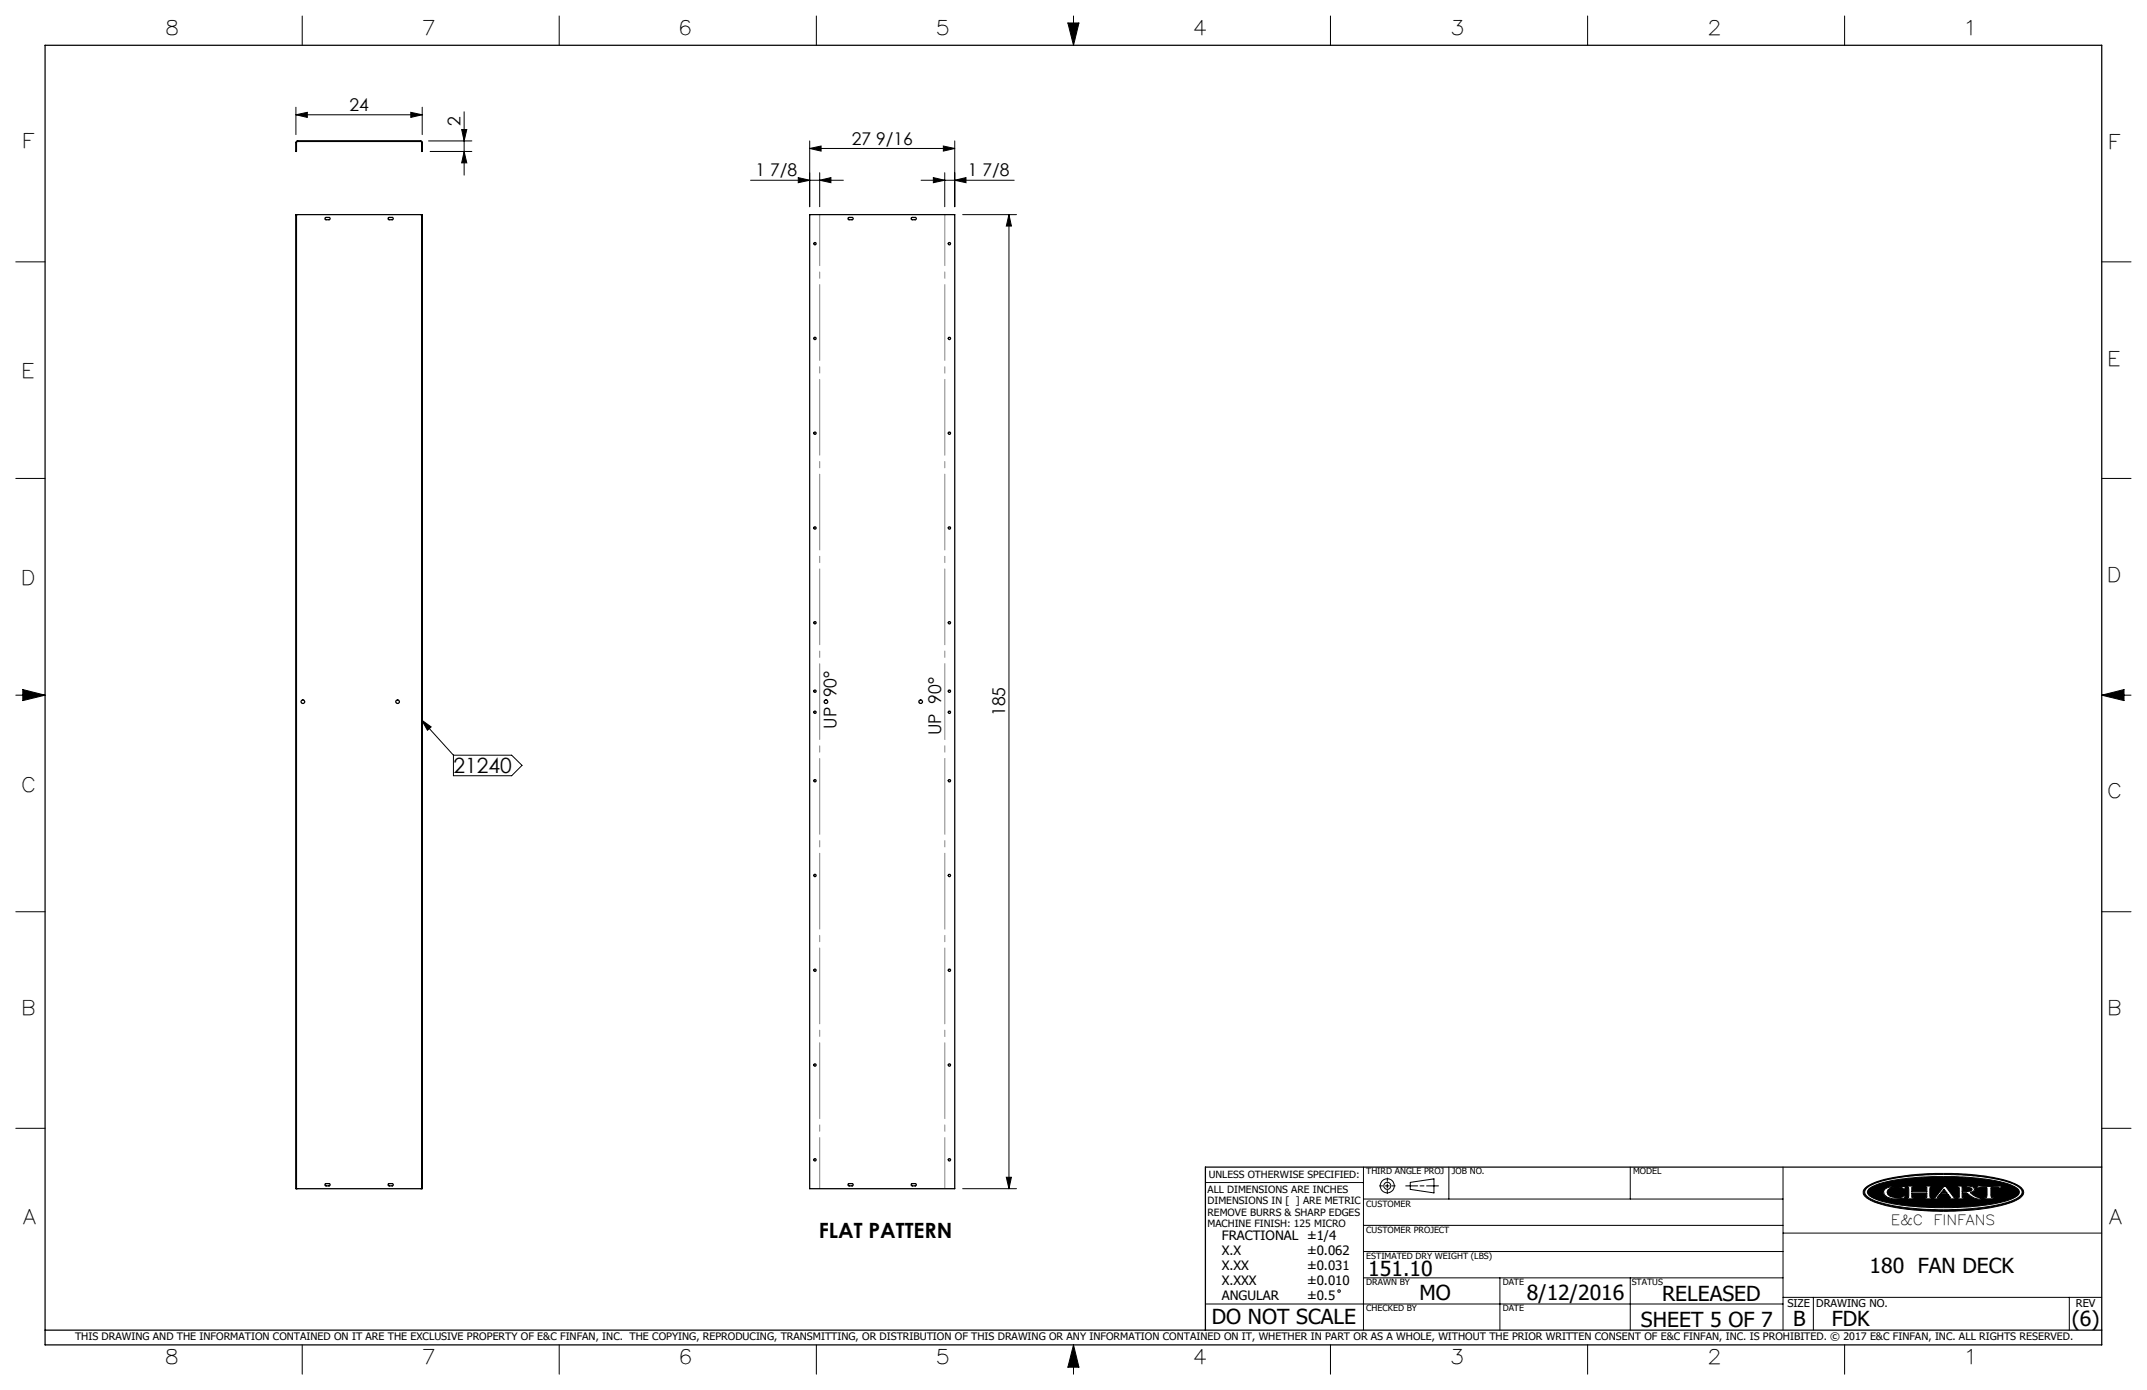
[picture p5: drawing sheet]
<svg xmlns="http://www.w3.org/2000/svg" width="432mm" height="279mm" viewBox="0 0 432 279" stroke-linecap="round" stroke-linejoin="round" font-family="sans-serif">
<g fill="none" stroke="#000" stroke-width=".2">
<path d="M60.8 3.2v5.9M112.5 3.2v5.9M164.2 3.2v5.9M214.8 4.6h2.2l-1.1 4.5zM215.9 3.2v5.9M267.6 3.2v5.9M319.3 3.2v5.9M371 3.2v5.9M59.5 23.1l2.3-.5v1zM59.5 21.6v5.5M59.5 23.1h25.4M82.6 22.6l2.3 .5-2.3 .5z"/>
<path d="M84.9 21.6v5.5M86.2 28.3h8.7M86.5 30.4h8.4M92.9 26h1l-.6 2.3zM93.3 22.5v12.7M93.3 30.4l.6 2.3h-1zM151 36.2h18.6M160.5 35.7l2.3 .5-2.3 .5zM162.8 29.8l2.3-.4v1zM162.8 28.3v13.3M162.8 29.8h29.2M164.9 36.2l2.2-.5v1z"/>
<path d="M164.9 34.7v6.9M185.2 36.2h18.8M187.7 35.7l2.3 .5-2.3 .5zM189.7 29.4l2.3 .4-2.3 .6zM190 34.7v6.9M192 36.2l2.3-.5v1zM192 28.3v13.3M3.2 52.6h5.9M193.6 43.1h10.8M202.9 43.1v195.8M202.9 43.1l.5 2.3h-1zM422.7 52.6h5.9"/>
<path d="M3.2 96.2h5.9M422.7 96.2h5.9M3.2 139.7h5.9M4.6 138.6l4.5 1.1-4.5 1.1zM422.7 139.7h5.9M422.7 139.7l4.5-1.1v2.2zM84.8 144.7l1.9 1.4-.7 .7zM84.8 144.7l6.4 7.1M91.2 151.8h11.7l2.1 2-2.1 2.1h-11.7zM3.2 183.3h5.9M422.7 183.3h5.9M3.2 226.8h5.9"/>
<path d="M193.6 238.9h10.8M202.4 236.6h1l-.5 2.3zM242.4 237.7h31.8M274.2 234.6v32.8M277.4 238.4h.7M278.6 238.4h.8M279 236.8v.7M279 238v.8M279 239.3v.6M279.9 238.4h.7M282.7 238.4h2.4M283.6 237.7l4.8-.7v2.8l-4.8-.7z"/>
<path d="M285.6 238.4h.8M286.9 238.4h2.4M291.4 234.6v6.4M327.9 234.6v6.4M358.6 234.6v32.8M375.3 238.7a16.2 16.2 0 0 1 7.4-2.3 55.4 55.4 0 0 1 21.3 1.1l1.9 .8a1.36 1.36 0 0 1 1.1 1.1 1.36 1.36 0 0 1-.7 1.4 23 23 0 0 1-9.9 2.4l-.5 .1a53.3 53.3 0 0 1-18.2-1.4 4.1 4.1 0 0 1-3-2 1.17 1.17 0 0 1 .6-1.2zM375.4 238.9a12.3 12.3 0 0 1 6-2.1 59.4 59.4 0 0 1 22.1 .7 4.5 4.5 0 0 1 3.1 1.9 1.36 1.36 0 0 1-.9 1.5 27.8 27.8 0 0 1-10.4 2.1l-1.1 .1a48.8 48.8 0 0 1-17.3-1.8l-1.5-.9a.94 .94 0 0 1 0-1.5zM375.8 239a15.4 15.4 0 0 1 7.6-2.1l3.6-.3 3.3-.1a44.5 44.5 0 0 1 14.2 1.7l.8 .4a1.03 1.03 0 0 1 .8 1 1.03 1.03 0 0 1-.8 1 25.5 25.5 0 0 1-9.5 2l-5 .1a43.6 43.6 0 0 1-13.5-1.6l-1.3-.8a.79 .79 0 0 1-.2-1.3zM379 239.1a5 5 0 0 1 3.5-.6h.7l-.2 .6-.5-.4a3.4 3.4 0 0 0-2.8 .4l-.2 .5 .2 .5a3.1 3.1 0 0 0 2.8 .5l.4-.3h.3l-.2 .5-.7 .1a3.6 3.6 0 0 1-3.3-.8l-.2-.6zM383.5 238.4h1.6v.2l-.6 .1v.8h3v-.8l-.5-.1v-.2h1.5v.2l-.3 .1-.1 .4 .1 1.5v.1l.3 .1v.2h-1.5v-.2h.4l.1-.2v-.8h-3v.8l.1 .2h.5v.2h-1.6v-.2l.3-.1 .1-.1v-1.5v-.4l-.4-.1zM391 239l.6 .9h-1.3zM391 238.4h.3l1.7 2.3 .5 .1v.2h-1.6v-.2l.4-.1-.5-.6h-1.7l-.5 .7h.6v.2h-1.5v-.2l.5-.1z"/>
<path d="M393.6 238.4h2.3l.9 .2 .3 .4-.2 .5-.7 .2 1.2 .9 1.1 .2v.2a4.2 4.2 0 0 1-2.9-1.1l-1-.1v.9l.6 .1v.2h-1.6v-.2h.3l.2-.2v-1.8l-.5-.2zM394.6 238.6h.9l.9 .2 .2 .3-.2 .3-1.8 .1zM397.9 238.3l1 .2 3.7-.1-.3 .5h-.2l-.1-.2h-1.6l.1 1.9 .6 .2v.2h-2.2v-.2l.7-.2v-1.8l-1.6-.1-.2 .2h-.3zM402.1 238.9h.1M422.7 226.8h5.9M274.2 256.9h84.4M274.2 251.6h84.4M274.2 246.3h84.4M274.2 241h84.4M301.7 256.9v10.5M327.9 256.9v10.5M358.6 247.9h64.1"/>
<path d="M60.8 270.3v5.9M112.5 270.3v5.9M164.2 270.3v5.9M215.9 270.3v5.9M215.9 270.3l1.1 4.5h-2.2zM242.4 262.1h116.2M267.6 270.3v5.9M319.3 270.3v5.9M358.6 260.8h64.1M364.7 260.8v6.6M371 270.3v5.9M416.2 260.8v6.6"/>
<circle cx="279" cy="238.4" r=".71"/>
<circle cx="279" cy="238.4" r="1.41"/>
<circle cx="269.3" cy="259.5" r=".25"/>
</g>
<g fill="none" stroke="#000" stroke-width=".25">
<path d="M9.1 9.1h413.6v261.2h-413.6zM59.7 28.4l25-.1 .2 .2v1.9h-.1v-1.8l-.1-.2h-24.9l-.2 .2v1.8h-.1v-1.8zM59.6 43.1h25.2M59.6 43.1h-.1v195.8h.1M59.6 43.1v195.8M65.4 43.8l.8-.1 .2 .3-.2 .2h-.7zM78.1 43.8l.8-.1 .2 .3-.2 .2h-.7zM84.8 43.1h.1v195.8h-.1M84.8 43.1v195.8M162.8 43.1h29.2v195.8h-29.2zM170.6 43.8l.8-.1 .2 .3-.2 .2h-.7zM183.3 43.8l.8-.1 .2 .3-.2 .2h-.7z"/>
<path d="M59.6 238.9h25.2M65.4 238l.8-.1 .2 .3-.2 .2h-.7l-.2-.2zM78.1 238l.8-.1 .2 .3-.2 .2h-.7l-.2-.2zM170.6 238l.8-.1 .2 .3-.2 .2h-.7l-.2-.2zM183.3 238l.8-.1 .2 .3-.2 .2h-.7l-.2-.2zM422.7 234.6h-180.3v32.8M9.1 267.4h413.6"/>
<circle cx="163.9" cy="49" r=".24"/>
<circle cx="191" cy="49" r=".24"/>
<circle cx="163.9" cy="68" r=".24"/>
<circle cx="191" cy="68" r=".24"/>
<circle cx="163.9" cy="87.1" r=".24"/>
<circle cx="191" cy="87.1" r=".24"/>
<circle cx="163.9" cy="106.1" r=".24"/>
<circle cx="191" cy="106.1" r=".24"/>
<circle cx="163.9" cy="138.9" r=".24"/>
<circle cx="163.9" cy="125.2" r=".24"/>
<circle cx="191" cy="138.9" r=".24"/>
<circle cx="191" cy="125.2" r=".24"/>
<circle cx="60.9" cy="141" r=".36"/>
<circle cx="80" cy="141" r=".36"/>
<circle cx="163.9" cy="143.2" r=".24"/>
<circle cx="163.9" cy="156.9" r=".24"/>
<circle cx="166.1" cy="141" r=".36"/>
<circle cx="185.2" cy="141" r=".36"/>
<circle cx="191" cy="156.9" r=".24"/>
<circle cx="191" cy="143.2" r=".24"/>
<circle cx="163.9" cy="176" r=".24"/>
<circle cx="191" cy="176" r=".24"/>
<circle cx="163.9" cy="195" r=".24"/>
<circle cx="191" cy="195" r=".24"/>
<circle cx="163.9" cy="214.1" r=".24"/>
<circle cx="191" cy="214.1" r=".24"/>
<circle cx="163.9" cy="233.1" r=".24"/>
<circle cx="191" cy="233.1" r=".24"/>
</g>
<g fill="#000">
<path d="M383.5 238.4v.2h.3l.1 .2v1.8l-.1 .1-.3 .1v.2h1.6v-.2h-.5l-.1-.2v-.8h3v.9l-.5 .1v.2h1.5v-.2l-.3-.1-.1-.2v-1.6l.1-.3h.3v-.2h-1.5v.2l.5 .1v.8h-3v-.8l.6-.1v-.2zM391 238.4l-1.8 2.3-.5 .1v.2h1.5v-.2h-.6l.5-.7h1.7l.5 .6-.4 .1v.2h1.6v-.2l-.5-.1-1.7-2.3zM393.6 238.4v.2l.5 .2v1.8l-.2 .2h-.3v.2h1.6v-.2l-.6-.1v-.9l1 .1a3.7 3.7 0 0 0 2.9 1.1v-.2a3.4 3.4 0 0 1-2.3-1.1 .68 .68 0 0 0 .8-.2 .68 .68 0 0 0 0-.8l-.7-.3zM397.9 238.3l-.4 .6h.3l.2-.2 1.6 .1v1.8l-.2 .2h-.5v.2h2.2v-.2h-.5l-.2-.3v-1.7l1.6-.1 .1 .2h.2l.3-.5-4 .1zM375.8 239a13.3 13.3 0 0 1 6.5-2l2.7-.3 3.8-.2 7.5 .2a24.3 24.3 0 0 1 9.1 2 1.01 1.01 0 0 1 .7 .9 1.01 1.01 0 0 1-.7 1 21.9 21.9 0 0 1-8.6 1.9l-3.9 .2h-4.1l-3.8-.2a21.2 21.2 0 0 1-8.8-2l-.4-.3-.2-.5zM379.1 239a1.04 1.04 0 0 0 .7 1.7 7 7 0 0 0 3.2 .1l.2-.5h-.3l-.5 .4a2.56 2.56 0 0 1-2.8-.8 1.28 1.28 0 0 1 1.4-1.3h.2a1.49 1.49 0 0 1 1.4 .2l.4 .3 .2-.6h-.6a4.7 4.7 0 0 0-3.5 .5zM375.3 238.7a17.5 17.5 0 0 1 7.8-2.4l5.1-.4h4.8a34.5 34.5 0 0 1 12.5 2.2l.4 .2a1.36 1.36 0 0 1 .9 2 9.1 9.1 0 0 1-5.1 2.2l-.4 .1a58.1 58.1 0 0 1-23.1-.6 5.6 5.6 0 0 1-3.4-1.9v-.8zM375.3 238.9a1.14 1.14 0 0 0 .6 1.9 24 24 0 0 0 9.3 2.1l4.6 .3 3.7-.1a33.7 33.7 0 0 0 11.9-2.1l.4-.2a1.19 1.19 0 0 0 .9-1.2 1.19 1.19 0 0 0-.9-1.1 21.6 21.6 0 0 0-8.8-2.1l-5.1-.3-4.7 .1a30.2 30.2 0 0 0-11.1 2.1z" fill-rule="evenodd"/>
<path d="M215.9 270.3l-1.1 4.5h2.2zM214.8 4.6h2.2l-1.1 4.5zM4.6 138.6l4.5 1.1-4.5 1.1zM422.7 139.7l4.5-1.1v2.2zM391 239l-.7 .9h1.3zM394.6 238.6v.9l1.7-.1a.38 .38 0 0 0 .3-.4 .38 .38 0 0 0-.5-.3z" fill-rule="evenodd"/>
</g>
<path d="M190 43.1v195.8M164.9 238.9v-195.8" fill="none" stroke="#808080" stroke-width=".2" stroke-dasharray="15.2 1.3 1.3 1.3" stroke-dashoffset="5"/>
<g fill="#000">
<path d="M84.8 144.7l1.9 1.4-.7 .7z"/>
<path d="M82.6 22.6l2.3 .5-2.3 .5zM59.5 23.1l2.3-.5v1z"/>
<path d="M93.3 30.4l.6 2.3h-1zM92.9 26h1l-.6 2.3z"/>
<path d="M164.9 36.2l2.2-.5v1zM160.5 35.7l2.3 .5-2.3 .5z"/>
<path d="M187.7 35.7l2.3 .5-2.3 .5zM192 36.2l2.3-.5v1zM162.8 29.8l2.3-.4v1zM189.7 29.4l2.3 .4-2.3 .6z"/>
<path d="M202.9 43.1l.5 2.3h-1zM202.4 236.6h1l-.5 2.3z"/>
</g>
<g font-size="4.2">
<text x="91.2" y="155.3">21240</text>
<text x="164.7" y="248.8">FLAT PATTERN</text>
<text x="275.2" y="256.5">151.10</text>
<text x="376" y="255.9">180 FAN DECK</text>
<text x="285.5" y="261.4">MO</text>
<text x="307.1" y="261.3">8/12/2016</text>
<text x="334.3" y="261.6">RELEASED</text>
<text x="243.7" y="266.1">DO NOT SCALE</text>
<text x="330" y="266.7">SHEET 5 OF 7</text>
<text x="360.6" y="266.5">B</text>
<text x="368.4" y="266.6">FDK</text>
<text x="416.7" y="266.5">(6)</text>
</g>
<g font-size="4">
<text x="33.6" y="7.1">8</text>
<text x="85.2" y="7.1">7</text>
<text x="137" y="7.1">6</text>
<text x="188.6" y="7.1">5</text>
<text x="240.3" y="7.1">4</text>
<text x="292.1" y="7.1">3</text>
<text x="343.8" y="7.1">2</text>
<text x="395.7" y="7.1">1</text>
<text x="4.9" y="29.8">F</text>
<text x="424.5" y="29.9">F</text>
<text x="4.8" y="76">E</text>
<text x="424.3" y="73.5">E</text>
<text x="4.7" y="117.7">D</text>
<text x="424.2" y="116.9">D</text>
<text x="4.7" y="159.3">C</text>
<text x="424.2" y="160.4">C</text>
<text x="4.8" y="204">B</text>
<text x="424.3" y="204">B</text>
<text x="4.8" y="246.1">A</text>
<text x="424.3" y="246">A</text>
<text x="33.6" y="274.3">8</text>
<text x="85.2" y="274.3">7</text>
<text x="137" y="274.3">6</text>
<text x="188.6" y="274.3">5</text>
<text x="240.3" y="274.3">4</text>
<text x="292.1" y="274.3">3</text>
<text x="343.8" y="274.3">2</text>
<text x="395.8" y="274.3">1</text>
</g>
<g font-size="3.5">
<text x="70.3" y="22.3">24</text>
<text x="92.6" y="25.4" transform="rotate(-90 92.6 25.4)">2</text>
<text x="171.3" y="29.1">27 9/16</text>
<text x="151.9" y="35.4">1 7/8</text>
<text x="194.6" y="35.4">1 7/8</text>
<text x="202.2" y="144" transform="rotate(-90 202.2 144)">185</text>
<text x="168.2" y="146.5" transform="rotate(-90 168.2 146.5)">UP 90°</text>
<text x="189.3" y="147.8" transform="rotate(-90 189.3 147.8)">UP 90°</text>
</g>
<g font-size="2.8">
<text x="380.3" y="246.2">E&amp;C</text>
<text x="388.9" y="246.2">FINFANS</text>
</g>
<g font-size="2.6">
<text x="245.7" y="249.3">FRACTIONAL ±1/4</text>
<text x="245.7" y="252.3">X.X</text>
<text x="245.7" y="255.3">X.XX</text>
<text x="262.9" y="252.3">±0.062</text>
<text x="262.9" y="255.3">±0.031</text>
<text x="245.7" y="258.3">X.XXX</text>
<text x="245.7" y="261.3">ANGULAR</text>
<text x="262.9" y="258.3">±0.010</text>
<text x="262.9" y="261.3">±0.5</text>
</g>
<g font-size="2.2">
<text x="359.5" y="262.8">SIZE</text>
<text x="365.3" y="262.7">DRAWING NO.</text>
<text x="417.5" y="262.8">REV</text>
</g>
<text font-size="2.1" x="15.1" y="269.4">THIS DRAWING AND THE INFORMATION CONTAINED ON IT ARE THE EXCLUSIVE PROPERTY OF E&amp;C FINFAN, INC. THE COPYING, REPRODUCING, TRANSMITTING, OR DISTRIBUTION OF THIS DRAWING OR ANY INFORMATION CONTAINED ON IT, WHETHER IN PART OR AS A WHOLE, WITHOUT THE PRIOR WRITTEN CONSENT OF E&amp;C FINFAN, INC. IS PROHIBITED. © 2017 E&amp;C FINFAN, INC. ALL RIGHTS RESERVED.</text>
<g font-size="2">
<text x="242.9" y="239.8">ALL DIMENSIONS ARE INCHES</text>
<text x="243.1" y="236.8">UNLESS OTHERWISE SPECIFIED:</text>
<text x="242.9" y="242.1">DIMENSIONS IN [ ] ARE METRIC</text>
<text x="242.9" y="244.4">REMOVE BURRS &amp; SHARP EDGES</text>
<text x="242.9" y="246.7">MACHINE FINISH: 125 MICRO</text>
</g>
<g font-size="1.7">
<text x="274.8" y="236.1">THIRD ANGLE PROJ</text>
<text x="292" y="236.1">JOB NO.</text>
<text x="328.5" y="236.1">MODEL</text>
<text x="274.8" y="242.5">CUSTOMER</text>
<text x="274.8" y="247.8">CUSTOMER PROJECT</text>
<text x="274.8" y="253.1">ESTIMATED DRY WEIGHT (LBS)</text>
<text x="274.8" y="258.3">DRAWN BY</text>
<text x="274.8" y="263.6">CHECKED BY</text>
<text x="302.2" y="263.6">DATE</text>
<text x="302.2" y="258.3">DATE</text>
<text x="328.2" y="258.3">STATUS</text>
</g>
</svg>
